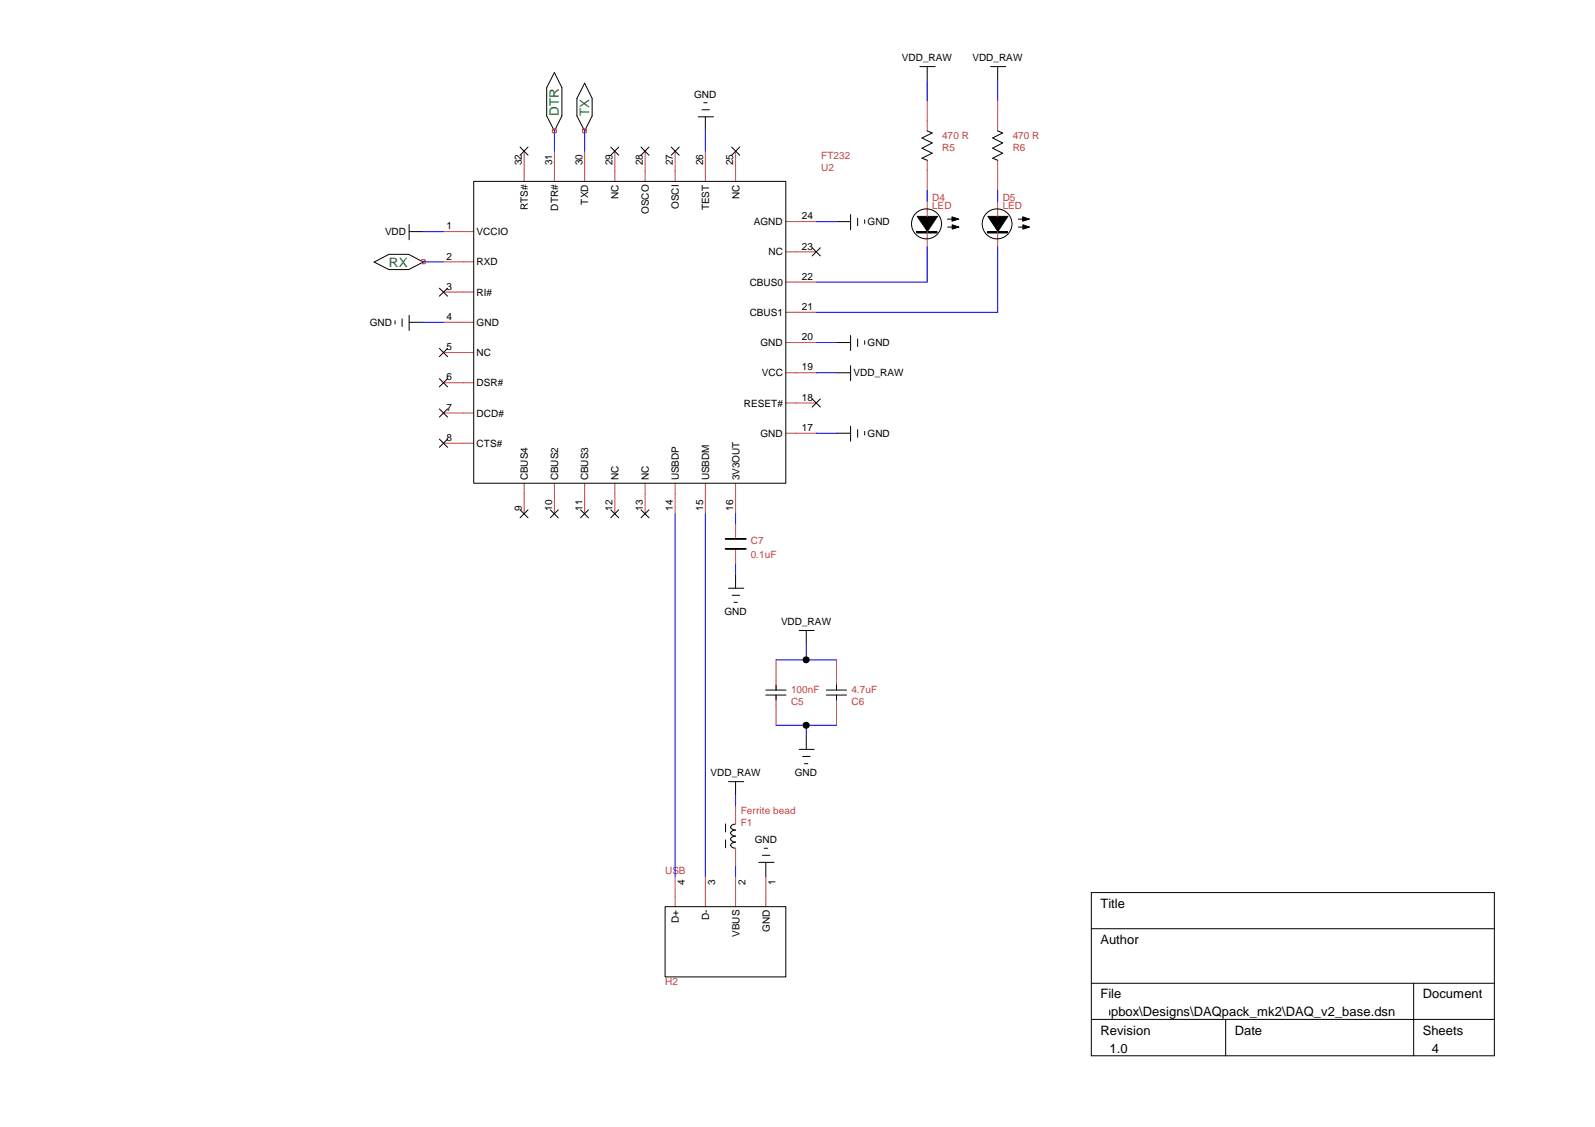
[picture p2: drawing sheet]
<svg xmlns="http://www.w3.org/2000/svg" width="297mm" height="210mm" viewBox="0 0 297 210" stroke-linecap="round" stroke-linejoin="round" font-family="sans-serif">
<g fill="none" stroke="#c04040" stroke-width=".19">
<path d="M172.7 18.8v5.6M185.8 18.8v5.6M97.6 28.2v5.6M103.2 28.2v5.6M108.9 28.2v5.6M114.5 28.2v5.6M120.1 28.2v5.6M125.7 28.2v5.6M131.4 28.2v5.6M137 28.2v5.6M172.7 29.8v5.7M172.7 37.5v2.8"/>
<path d="M185.8 29.8v5.7M185.8 37.5v2.8M82.6 43.1h5.6M82.6 48.8h5.6M82.6 54.4h5.6M146.4 58.2h5.6M146.4 52.5h5.6M146.4 46.9h5.6M146.4 41.3h5.6M172.7 43.1v2.9M185.8 43.1v2.9M82.6 60h5.6"/>
<path d="M82.6 65.7h5.6M82.6 71.3h5.6M82.6 76.9h5.6M146.4 75.1h5.6M146.4 69.4h5.6M146.4 63.8h5.6M82.6 82.5h5.6M97.6 90v5.7M103.2 90v5.7M108.9 90v5.7M114.5 90v5.7M120.1 90v5.7"/>
<path d="M125.7 90v5.7M131.4 90v5.7M137 90v5.7M137 97.6v2.8M146.4 80.7h5.6M137 102.2v2.9M144.5 122.9v5.6M144.5 129.5v5.6M155.8 122.9v5.6M155.8 129.5v5.6M137 150.1v3.4M137 158v3.4"/>
<path d="M125.7 163.2v5.7M131.4 163.2v5.7M137 163.2v5.7M142.6 163.2v5.7"/>
</g>
<g fill="none" stroke="#000" stroke-width=".19">
<path d="M103.2 13.5l1.4 2.8v5.3l-1.4 2.8-1.4-2.8v-5.3zM108.9 15.5l1.4 2.8v3.3l-1.4 2.8-1.5-2.8v-3.3zM131.1 19.1h.6M171.3 12.4h2.9M172.7 12.4v2.6M184.5 12.4h2.8M185.8 12.4v2.6M88.2 33.8h58.1v56.2h-58.1zM96.9 27.4l1.4 1.5M98.3 27.4l-1.4 1.5M113.7 27.4l1.5 1.5M115.2 27.4l-1.5 1.5"/>
<path d="M119.4 27.4l1.5 1.5M120.9 27.4l-1.5 1.5M125 27.4l1.5 1.5M126.5 27.4l-1.5 1.5M130 21.8h2.9M130.7 20.4h1.4M131.4 21.8v2.6M136.3 27.4l1.4 1.5M137.7 27.4l-1.4 1.5M158.4 40v2.8M172.7 24.4l.9 .4-1.9 .9 1.9 .9-1.9 1 1.9 .9-1.9 1 1 .3M185.8 24.4l.9 .4-1.8 .9 1.8 .9-1.8 1 1.8 .9-1.8 1 .9 .3"/>
<path d="M69.7 48.8l2.7-1.4h3.7l2.7 1.4-2.7 1.4h-3.7zM73.6 59.7v.7M74.9 59.4v1.4M76.2 41.8v2.9M76.2 58.7v2.9M76.2 43.1h2.6M81.8 53.7l1.6 1.5M83.4 53.7l-1.6 1.5M151.3 46.1l1.5 1.6M152.8 46.1l-1.5 1.6M155.8 41.3h2.6M159.7 40.6v1.4"/>
<path d="M161 40.9v.7M170.8 43.1h3.7v.3h-3.7zM170.8 40.3h3.8l-1.9 2.8zM176.4 40.8h1.2M176.5 42.3h1.2M177.3 40.4l1.3 .4-1.3 .4zM177.3 41.9l1.3 .4-1.3 .4zM183.9 43.1h3.7v.3h-3.7zM184 40.3h3.7l-1.9 2.8zM189.6 40.8h1.2M189.6 42.3h1.2M190.5 40.4l1.2 .4-1.2 .4z"/>
<path d="M190.5 41.9l1.2 .4-1.2 .4zM76.2 60h2.6M81.8 64.9l1.6 1.5M81.8 76.2l1.6 1.5M81.8 70.5l1.6 1.6M83.4 64.9l-1.6 1.5M83.4 76.2l-1.6 1.5M83.4 70.5l-1.6 1.6M151.3 74.3l1.5 1.5M152.8 74.3l-1.5 1.5M155.8 63.8h2.6M155.8 69.4h2.6"/>
<path d="M158.4 62.5v2.8M158.4 68.1v2.8M158.4 79.4v2.8M159.7 63.1v1.5M161 63.5v.6M81.8 81.8l1.6 1.5M83.4 81.8l-1.6 1.5M96.9 95l1.4 1.4M98.3 95l-1.4 1.4M102.5 95l1.5 1.4M104 95l-1.5 1.4M108.1 95l1.5 1.4"/>
<path d="M109.6 95l-1.5 1.4M113.7 95l1.5 1.4M115.2 95l-1.5 1.4M119.4 95l1.5 1.4M120.9 95l-1.5 1.4M155.8 80.7h2.6M159.7 80v1.4M161 80.3v.7M135.7 109.6h2.8M136.4 110.9h1.3M136.7 112.2h.6M137 106.9v2.7"/>
<path d="M148.8 117.4h2.8M150.2 117.4v2.7M142.6 128.5h3.8M142.6 129.5h3.8M144.5 127.6v.9M144.5 129.5v.9M148.8 139.6h2.8M150.2 136.9v2.7M153.9 128.5h3.7M153.9 129.5h3.7M155.8 127.6v.9M155.8 129.5v.9"/>
<path d="M135.7 145.6h2.8M137 153.5a.69 .69 0 0 0-.9 .8l.3 .2 .6 .1h-.4a.51 .51 0 0 0-.5 .6 .51 .51 0 0 0 .5 .5h.4h-.3a.5 .5 0 0 0-.5 .3 .5 .5 0 0 0 .1 .6l.7 .2a.68 .68 0 0 0-.9 .8l.4 .3 .5 .1M137 145.6v2.6M142 159.3h1.4M142.3 158h.7M149.5 140.9h1.4M149.8 142.2h.6M123.9 168.9h22.4v13h-22.4zM141.3 160.6h2.8M142.6 160.6v2.6M203.2 166.2h75.1v30.4h-75.1zM203.2 173h75.1"/>
<path d="M203.2 183.1h75.1M203.2 189.9h75.1M228.3 189.9v6.7M263.3 183.1v13.5"/>
<circle cx="172.5" cy="41.7" r="2.8"/>
<circle cx="185.7" cy="41.7" r="2.79"/>
<circle cx="150.1" cy="135.1" r=".56"/>
<circle cx="150.1" cy="122.9" r=".56"/>
</g>
<path d="M170.8 43.3h3.7M183.9 43.3h3.7" fill="none" stroke="#000" stroke-width=".25"/>
<g fill="#000">
<path d="M170.8 40.3h3.8l-1.9 2.8zM177.3 40.4l1.3 .4-1.3 .4zM177.3 41.9l1.3 .4-1.3 .4zM184 40.3h3.7l-1.9 2.8zM190.5 40.4l1.2 .4-1.2 .4zM190.5 41.9l1.2 .4-1.2 .4z"/>
<circle cx="150.1" cy="135.1" r=".56"/>
<circle cx="150.1" cy="122.9" r=".56"/>
</g>
<g fill="none" stroke="#00f" stroke-width=".19">
<path d="M172.7 15v3.8M185.8 15v3.8M103.2 24.4v3.8M108.9 24.4v3.8M131.4 24.4v3.8M172.7 35.5v2M185.8 35.5v2M78.8 48.8h3.8M78.8 43.1h3.8M152 41.3h3.8M172.7 46v6.5h-20.7M185.8 46v12.2h-33.8"/>
<path d="M78.8 60h3.8M152 63.8h3.8M152 69.4h3.8M125.7 95.7v67.5M131.4 95.7v67.5M137 95.7v1.9M152 80.7h3.8M137 105.1v1.8M144.5 122.9h11.3M144.5 135.1h11.3M150.2 120.1v2.8M150.2 135.1v1.8"/>
<path d="M137 148.2v1.9M137 161.4v1.8"/>
</g>
<path d="M135.1 100.4h3.8M135.1 102.2h3.8" fill="none" stroke="#000" stroke-width=".34"/>
<path d="M102.9 24h.7v.7h-.7zM108.5 24h.7v.7h-.7zM78.5 48.4h.7v.7h-.7z" fill="none" stroke="#f00" stroke-width=".19"/>
<path d="M135.1 153.5v4.5" fill="none" stroke="#000" stroke-width=".19" stroke-dasharray="1.5 1.5"/>
<g font-size="2.4" fill="#008020">
<text x="104.1" y="21.6" transform="rotate(-90 104.1 21.6)">DTR</text>
<text x="109.7" y="21.6" transform="rotate(-90 109.7 21.6)">TX</text>
<text x="72.4" y="49.7">RX</text>
</g>
<g font-size="2.4">
<text x="204.9" y="169.1">Title</text>
<text x="204.9" y="175.8">Author</text>
<text x="204.9" y="185.9">File</text>
<text x="265" y="185.9">Document</text>
<text x="180.9" y="189.3">C:\Users\Jack Ruby\Dropbox\Designs\DAQpack_mk2\DAQ_v2_base.dsn</text>
<text x="204.9" y="192.7">Revision</text>
<text x="206.6" y="196.1">1.0</text>
<text x="230" y="192.7">Date</text>
<text x="265" y="192.7">Sheets</text>
<text x="266.7" y="196.1">4</text>
</g>
<g font-size="1.9">
<text x="168" y="11.4">VDD_RAW</text>
<text x="181.1" y="11.4">VDD_RAW</text>
<text x="129.3" y="18.2">GND</text>
<text x="97.2" y="30.8" transform="rotate(-90 97.2 30.8)">32</text>
<text x="102.8" y="30.8" transform="rotate(-90 102.8 30.8)">31</text>
<text x="108.5" y="30.8" transform="rotate(-90 108.5 30.8)">30</text>
<text x="114.1" y="30.8" transform="rotate(-90 114.1 30.8)">29</text>
<text x="119.7" y="30.8" transform="rotate(-90 119.7 30.8)">28</text>
<text x="125.3" y="30.8" transform="rotate(-90 125.3 30.8)">27</text>
<text x="130.9" y="30.8" transform="rotate(-90 130.9 30.8)">26</text>
<text x="136.6" y="30.8" transform="rotate(-90 136.6 30.8)">25</text>
<text x="98.3" y="39.2" transform="rotate(-90 98.3 39.2)">RTS#</text>
<text x="103.9" y="39.2" transform="rotate(-90 103.9 39.2)">DTR#</text>
<text x="109.6" y="38.1" transform="rotate(-90 109.6 38.1)">TXD</text>
<text x="115.2" y="37" transform="rotate(-90 115.2 37)">NC</text>
<text x="120.8" y="39.8" transform="rotate(-90 120.8 39.8)">OSCO</text>
<text x="126.4" y="38.9" transform="rotate(-90 126.4 38.9)">OSCI</text>
<text x="132.1" y="39.2" transform="rotate(-90 132.1 39.2)">TEST</text>
<text x="137.7" y="37" transform="rotate(-90 137.7 37)">NC</text>
<text x="140.4" y="42">AGND</text>
<text x="149.3" y="40.9">24</text>
<text x="161.6" y="42">GND</text>
<text x="71.7" y="43.9">VDD</text>
<text x="83.1" y="42.7">1</text>
<text x="88.8" y="43.9">VCCIO</text>
<text x="143.1" y="47.6">NC</text>
<text x="149.3" y="46.5">23</text>
<text x="83.1" y="48.3">2</text>
<text x="83.1" y="54">3</text>
<text x="88.8" y="49.4">RXD</text>
<text x="139.6" y="53.2">CBUS0</text>
<text x="149.3" y="52.1">22</text>
<text x="83.1" y="59.6">4</text>
<text x="88.8" y="55.1">RI#</text>
<text x="139.6" y="58.8">CBUS1</text>
<text x="149.3" y="57.7">21</text>
<text x="68.9" y="60.7">GND</text>
<text x="83.1" y="65.2">5</text>
<text x="88.8" y="60.7">GND</text>
<text x="141.6" y="64.5">GND</text>
<text x="149.3" y="63.4">20</text>
<text x="161.6" y="64.5">GND</text>
<text x="83.1" y="70.9">6</text>
<text x="88.8" y="66.3">NC</text>
<text x="88.8" y="72">DSR#</text>
<text x="141.9" y="70.1">VCC</text>
<text x="149.3" y="69">19</text>
<text x="159" y="70.1">VDD_RAW</text>
<text x="83.1" y="76.5">7</text>
<text x="88.8" y="77.6">DCD#</text>
<text x="138.6" y="75.7">RESET#</text>
<text x="149.3" y="74.6">18</text>
<text x="83.1" y="82.1">8</text>
<text x="88.8" y="83.2">CTS#</text>
<text x="141.6" y="81.4">GND</text>
<text x="149.3" y="80.3">17</text>
<text x="161.6" y="81.4">GND</text>
<text x="98.3" y="89.5" transform="rotate(-90 98.3 89.5)">CBUS4</text>
<text x="103.9" y="89.5" transform="rotate(-90 103.9 89.5)">CBUS2</text>
<text x="109.6" y="89.5" transform="rotate(-90 109.6 89.5)">CBUS3</text>
<text x="115.2" y="89.5" transform="rotate(-90 115.2 89.5)">NC</text>
<text x="120.8" y="89.5" transform="rotate(-90 120.8 89.5)">NC</text>
<text x="126.4" y="89.5" transform="rotate(-90 126.4 89.5)">USBDP</text>
<text x="132.1" y="89.5" transform="rotate(-90 132.1 89.5)">USBDM</text>
<text x="137.7" y="89.5" transform="rotate(-90 137.7 89.5)">3V3OUT</text>
<text x="97.2" y="95.1" transform="rotate(-90 97.2 95.1)">9</text>
<text x="102.8" y="95.1" transform="rotate(-90 102.8 95.1)">10</text>
<text x="108.5" y="95.1" transform="rotate(-90 108.5 95.1)">11</text>
<text x="114.1" y="95.1" transform="rotate(-90 114.1 95.1)">12</text>
<text x="119.7" y="95.1" transform="rotate(-90 119.7 95.1)">13</text>
<text x="125.3" y="95.1" transform="rotate(-90 125.3 95.1)">14</text>
<text x="130.9" y="95.1" transform="rotate(-90 130.9 95.1)">15</text>
<text x="136.6" y="95.1" transform="rotate(-90 136.6 95.1)">16</text>
<text x="134.9" y="114.6">GND</text>
<text x="145.5" y="116.5">VDD_RAW</text>
<text x="132.3" y="144.6">VDD_RAW</text>
<text x="148" y="144.6">GND</text>
<text x="140.5" y="157">GND</text>
<text x="127.5" y="164.8" transform="rotate(-90 127.5 164.8)">4</text>
<text x="133.2" y="164.8" transform="rotate(-90 133.2 164.8)">3</text>
<text x="138.8" y="164.8" transform="rotate(-90 138.8 164.8)">2</text>
<text x="144.4" y="164.8" transform="rotate(-90 144.4 164.8)">1</text>
<text x="126.4" y="171.9" transform="rotate(-90 126.4 171.9)">D+</text>
<text x="132.1" y="171.4" transform="rotate(-90 132.1 171.4)">D-</text>
<text x="143.3" y="173.6" transform="rotate(-90 143.3 173.6)">GND</text>
<text x="137.7" y="174.5" transform="rotate(-90 137.7 174.5)">VBUS</text>
</g>
<g font-size="1.9" fill="#c04040">
<text x="152.9" y="29.6">FT232</text>
<text x="175.5" y="28.1">R5</text>
<text x="175.5" y="25.8">470 R</text>
<text x="188.6" y="28.1">R6</text>
<text x="188.6" y="25.8">470 R</text>
<text x="152.9" y="31.8">U2</text>
<text x="173.6" y="37.5">D4</text>
<text x="173.6" y="39">LED</text>
<text x="186.7" y="37.5">D5</text>
<text x="186.7" y="39">LED</text>
<text x="139.8" y="101.3">C7</text>
<text x="139.8" y="103.9">0.1uF</text>
<text x="147.3" y="131.3">C5</text>
<text x="147.3" y="129">100nF</text>
<text x="158.6" y="131.3">C6</text>
<text x="158.6" y="129">4.7uF</text>
<text x="138" y="153.8">F1</text>
<text x="138" y="151.6">Ferrite bead</text>
<text x="123.9" y="162.8">USB</text>
<text x="123.9" y="183.4">H2</text>
</g>
</svg>
